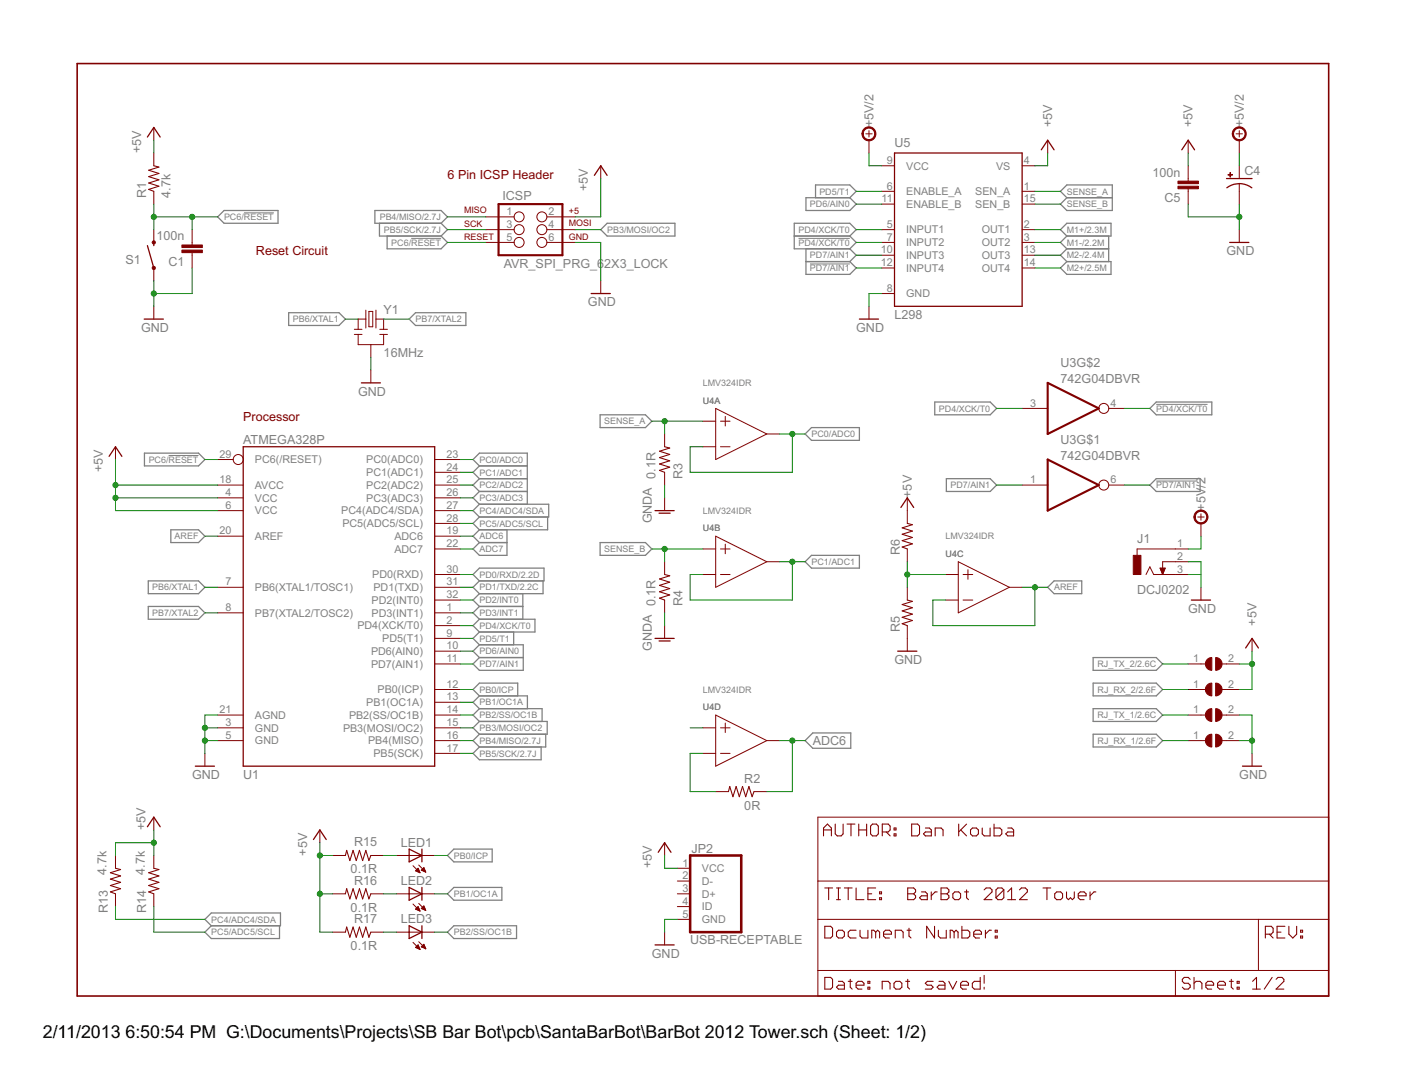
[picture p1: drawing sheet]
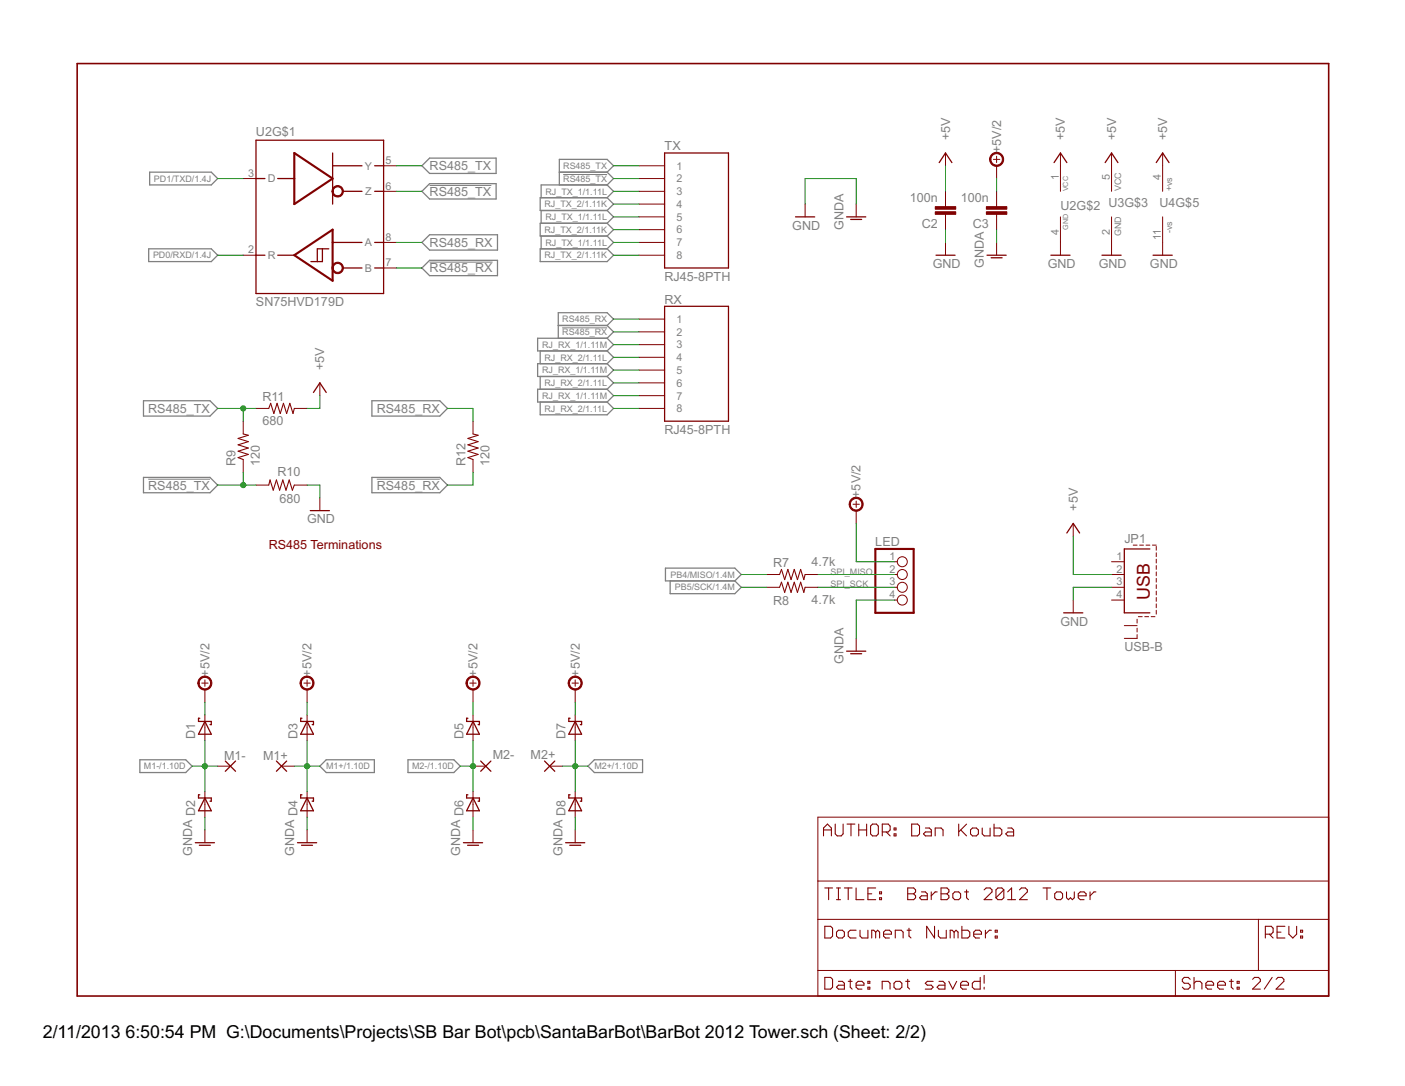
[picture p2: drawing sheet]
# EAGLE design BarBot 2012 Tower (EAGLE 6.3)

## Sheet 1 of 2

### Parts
C1  100n  C-EUC0805  [C0805]
C4  CPOL-USE3.5-8  [E3,5-8]
C5  100n  C-EUC0805  [C0805]
ICSP  AVR_SPI_PRG_62X3_LOCK  [2X3_LOCK]
J1  DCJ0202  [DCJ0202]
JP2  USB-RECEPTABLE  [FCI-10103594-0001LF]
LED1  LEDCHIPLED_0805  [CHIPLED_0805]
LED2  LEDCHIPLED_0805  [CHIPLED_0805]
LED3  LEDCHIPLED_0805  [CHIPLED_0805]
PAD1  1,6/0,8  [1,6/0,8]
PAD2  1,6/0,8  [1,6/0,8]
R1  4.7k  R-US_R0805  [R0805]
R2  0R  R-US_R0805  [R0805]
R3  0.1R  R-US_R0805  [R0805]
R4  0.1R  R-US_R0805  [R0805]
R5  R-US_R0805  [R0805]
R6  R-US_R0805  [R0805]
R13  4.7k  R-US_R0805  [R0805]
R14  4.7k  R-US_R0805  [R0805]
R15  0.1R  R-US_R0805  [R0805]
R16  0.1R  R-US_R0805  [R0805]
R17  0.1R  R-US_R0805  [R0805]
S1  SWITCH-MOMENTARY-2PTH  [TACTILE-PTH]
SJ1  SJ  [SJ]
SJ2  SJ  [SJ]
SJ3  SJ  [SJ]
SJ4  SJ  [SJ]
U1  ATMEGA328P  ATMEGA328_SMT  [TQFP32-08]
U3  742G04DBVR  [DBV_R-PDSO-G6]
U4  LMV324IDR  [SO14]
U5  L298  [MULTIWATT-15]
Y1  16MHz  RESONATOR16MHZ  [RESONATOR-SMD]

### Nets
!PD4/XCK/T0: U3.4(O) U5.7(INPUT2)
!PD7/AIN1: U3.6(O) U5.12(INPUT4)
+5V: C5.2 ICSP.2 JP2.1(VCC) R1.2 R6.2 R13.2 R14.2 R15.2 R16.2 R17.2 SJ3.2 SJ4.2 U1.4(VCC) U1.6(VCC) U1.18(AVCC) U5.4(VS) ; also sheet 2
+5V/2: C4.+ J1.1 U5.9(VCC) ; also sheet 2
ADC6: R2.1 U1.19(ADC6) U4.14(D:OUT)
ADC7: U1.22(ADC7)
AREF: U1.20(AREF) U4.8(C:OUT) U4.9(C:-IN)
GND: C1.1 C4.- C5.1 ICSP.6 J1.2 J1.3 JP2.5(GND) R3.1 R4.1 R5.1 S1.1 SJ1.2 SJ2.2 U1.3(GND) U1.5(GND) U1.21(AGND) U5.8(GND) Y1.2 ; supply symbol labelled GNDA ; also sheet 2
M1+: U5.2(OUT1) ; also sheet 2
M1-: U5.3(OUT2) ; also sheet 2
M2+: U5.14(OUT4) ; also sheet 2
M2-: U5.13(OUT3) ; also sheet 2
N$2: LED1.A R15.1
N$3: PAD2.1(P) R2.2 U4.13(D:-IN)
N$4: LED2.A R16.1
N$5: LED3.A R17.1
N$10: R5.2 R6.1 U4.10(C:+IN)
PB0/ICP: LED1.C U1.12(PB0(ICP))
PB1/OC1A: LED2.C U1.13(PB1(OC1A))
PB2/SS/OC1B: LED3.C U1.14(PB2(SS/OC1B))
PB3/MOSI/OC2: ICSP.4 U1.15(PB3(MOSI/OC2))
PB4/MISO: ICSP.1 U1.16(PB4(MISO)) ; also sheet 2
PB5/SCK: ICSP.3 U1.17(PB5(SCK)) ; also sheet 2
PB6/XTAL1: U1.7(PB6(XTAL1/TOSC1)) Y1.1
PB7/XTAL2: U1.8(PB7(XTAL2/TOSC2)) Y1.3
PC0/ADC0: U1.23(PC0(ADC0)) U4.1(A:OUT) U4.2(A:-IN)
PC1/ADC1: U1.24(PC1(ADC1)) U4.6(B:-IN) U4.7(B:OUT)
PC2/ADC2: U1.25(PC2(ADC2))
PC3/ADC3: U1.26(PC3(ADC3))
PC4/ADC4/SDA: R13.1 U1.27(PC4(ADC4/SDA))
PC5/ADC5/SCL: R14.1 U1.28(PC5(ADC5/SCL))
PC6/!RESET: C1.2 ICSP.5 R1.1 S1.3 U1.29(PC6(/RESET))
PD0/RXD: U1.30(PD0(RXD)) ; also sheet 2
PD1/TXD: U1.31(PD1(TXD)) ; also sheet 2
PD2/INT0: U1.32(PD2(INT0))
PD3/INT1: U1.1(PD3(INT1))
PD4/XCK/T0: U1.2(PD4(XCK/T0)) U3.3(I) U5.5(INPUT1)
PD5/T1: U1.9(PD5(T1)) U5.6(ENABLE_A)
PD6/AIN0: U1.10(PD6(AIN0)) U5.11(ENABLE_B)
PD7/AIN1: U1.11(PD7(AIN1)) U3.1(I) U5.10(INPUT3)
RJ_RX_1: SJ2.1 ; also sheet 2
RJ_RX_2: SJ4.1 ; also sheet 2
RJ_TX_1: SJ1.1 ; also sheet 2
RJ_TX_2: SJ3.1 ; also sheet 2
SENSE_A: R3.2 U4.3(A:+IN) U5.1(SEN_A)
SENSE_B: R4.2 U4.5(B:+IN) U5.15(SEN_B)
TP1: PAD1.1(P) U4.12(D:+IN)
Unconnected: JP2.2(D-) JP2.3(D+) JP2.4(ID)

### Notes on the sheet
- 6 Pin ICSP Header
- Reset Circuit
- Processor
- AUTHOR: Dan Kouba

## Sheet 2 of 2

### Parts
C2  100n  C-EUC0805  [C0805]
C3  100n  C-EUC0805  [C0805]
D1  SCHOTTKY-DIODESMD  [SMB]
D2  SCHOTTKY-DIODESMD  [SMB]
D3  SCHOTTKY-DIODESMD  [SMB]
D4  SCHOTTKY-DIODESMD  [SMB]
D5  SCHOTTKY-DIODESMD  [SMB]
D6  SCHOTTKY-DIODESMD  [SMB]
D7  SCHOTTKY-DIODESMD  [SMB]
D8  SCHOTTKY-DIODESMD  [SMB]
JP1  USB-B  PN61729-S  [PN61729-S]
LED  PINHD-1X4  [1X04]
M1+  3,81/1,1  [3,81/1,1]
M1-  3,81/1,1  [3,81/1,1]
M2+  3,81/1,1  [3,81/1,1]
M2-  3,81/1,1  [3,81/1,1]
R7  4.7k  R-US_R0805  [R0805]
R8  4.7k  R-US_R0805  [R0805]
R9  120  R-US_R0805  [R0805]
R10  680  R-US_R0805  [R0805]
R11  680  R-US_R0805  [R0805]
R12  120  R-US_R0805  [R0805]
RX  RJ45-8PTH  [RJ45-8]
TX  RJ45-8PTH  [RJ45-8]
U2  SN75HVD179D  [SO-08]

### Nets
!RS485_RX: R12.1 RX.2 U2.7(B)
!RS485_TX: R9.1 R10.2 TX.2 U2.6(Z)
+5V: C2.2 JP1.2 R11.2 U2.1(VCC) U3.5(VCC) U4.4(+VS) ; also sheet 1
+5V/2: C3.2 D1.C D3.C D5.C D7.C LED.1 ; also sheet 1
GND: C2.1 C3.1 D2.A D4.A D6.A D8.A JP1.3 LED.4 R10.1 U2.4(GND) U3.2(GND) U4.11(-VS) ; supply symbol labelled GNDA ; also sheet 1
M1+: D3.A D4.C M1+.1(P) ; also sheet 1
M1-: D1.A D2.C M1-.1(P) ; also sheet 1
M2+: D7.A D8.C M2+.1(P) ; also sheet 1
M2-: D5.A D6.C M2-.1(P) ; also sheet 1
PB4/MISO: R7.1 ; also sheet 1
PB5/SCK: R8.1 ; also sheet 1
PD0/RXD: U2.2(R) ; also sheet 1
PD1/TXD: U2.3(D) ; also sheet 1
RJ_RX_1: RX.3 RX.5 RX.7 ; also sheet 1
RJ_RX_2: RX.4 RX.6 RX.8 ; also sheet 1
RJ_TX_1: TX.3 TX.5 TX.7 ; also sheet 1
RJ_TX_2: TX.4 TX.6 TX.8 ; also sheet 1
RS485_RX: R12.2 RX.1 U2.8(A)
RS485_TX: R9.2 R11.1 TX.1 U2.5(Y)
SPI_MISO: LED.2 R7.2
SPI_SCK: LED.3 R8.2
Unconnected: JP1.1 JP1.4 JP1.S1 JP1.S2

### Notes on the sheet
- RS485 Terminations
- AUTHOR: Dan Kouba

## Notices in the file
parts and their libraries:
SparkFun-DigitalIC: Licensing: CC v3.0 Share-Alike You are welcome to use this library for commercial purposes.
